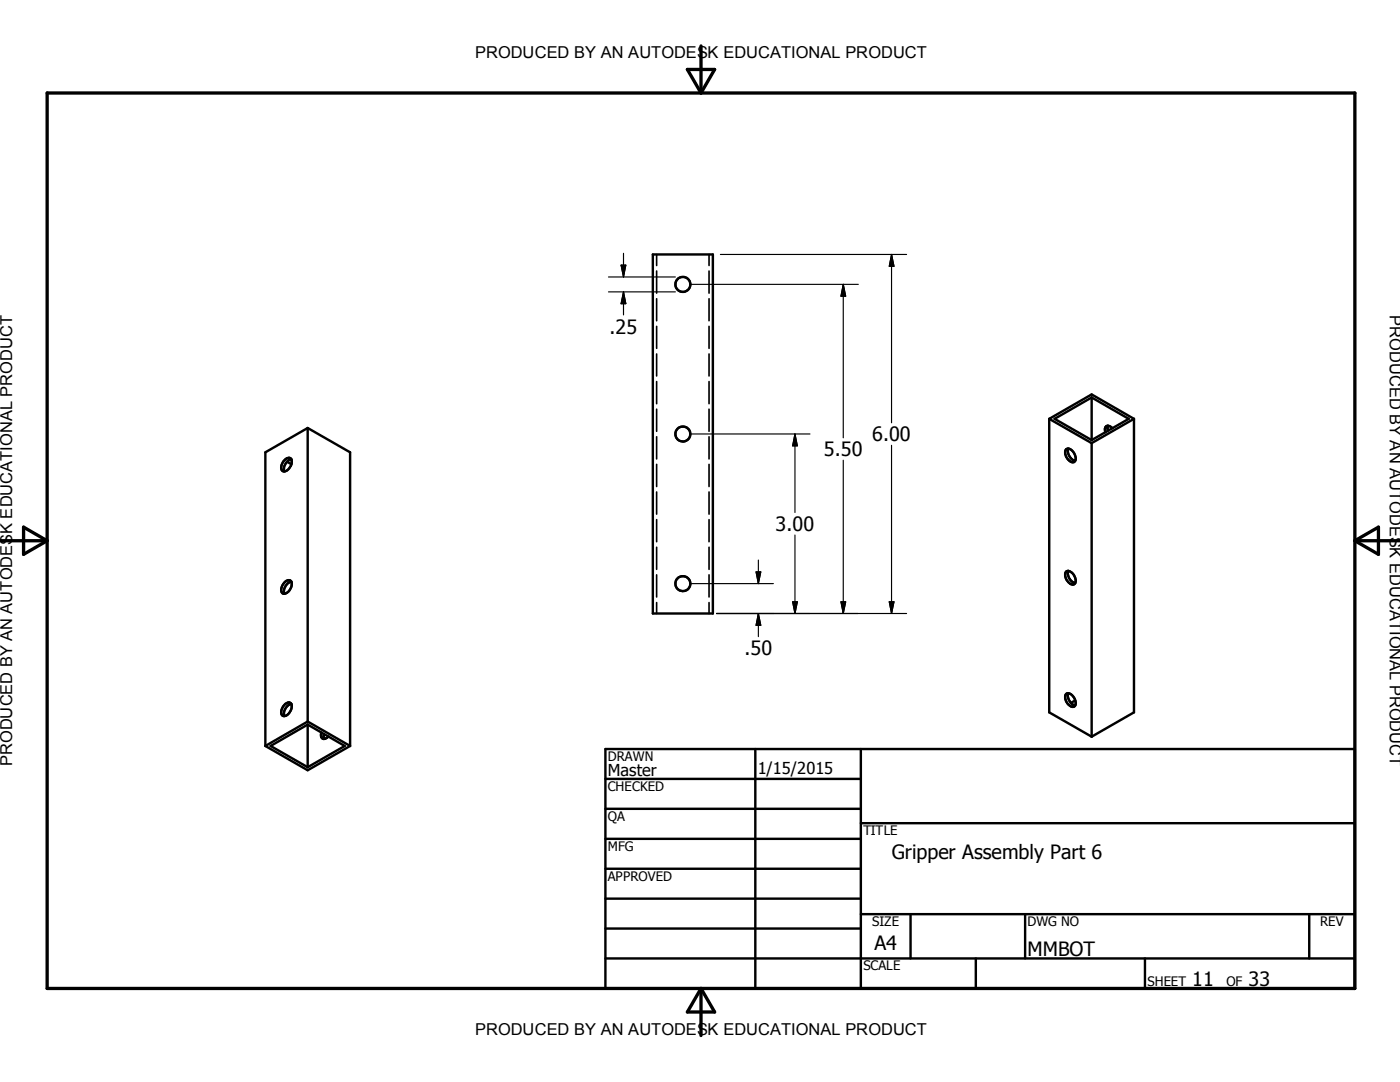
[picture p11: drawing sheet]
<svg xmlns="http://www.w3.org/2000/svg" width="279mm" height="216mm" viewBox="0 0 279 216" stroke-linecap="round" stroke-linejoin="round" font-family="sans-serif">
<g fill="none" stroke="#000" stroke-width=".48">
<path d="M130.3 50.8h12v71.6h-12zM217.9 79.3l-7.4 4.3 7.4 4.2M217.9 79.3v8.5M217.9 79.3l7.4 4.3-7.4 4.2M56.9 91.7a.75 .75 0 0 1 1.1-.3 .75 .75 0 0 1 .2 1.1 1.68 1.68 0 0 1-1.8 1.5 1.64 1.64 0 0 1 .5-2.3zM57.3 92.1l.8 .5M58.1 91.6a2.01 2.01 0 0 0-1.4 2.5M61.4 85.4v58.6M61.4 85.4l-8.4 4.9v58.5M61.4 85.4l8.5 4.9v58.5M209.4 83.6v58.5l8.5 4.9M209.4 83.6l8.5-4.9 8.4 4.9"/>
<path d="M209.4 83.6l8.5 4.8M212.7 89.7a1.22 1.22 0 0 1 1.8 .9 1.03 1.03 0 0 1-.3 1.6 1.92 1.92 0 0 1-1.5-2.5zM213.2 89.5a2.01 2.01 0 0 0 1.4 2.4M217.9 88.4v58.6M221.1 84.9l-.1 .6 .1 .4M222 85.5a.81 .81 0 0 0-1.4-.1v.8M226.3 83.6v58.5l-8.4 4.9M226.3 83.6l-8.4 4.8M56.7 116.2a.8 .8 0 0 1 .8-.4 .8 .8 0 0 1 .7 .4 1.98 1.98 0 0 1-1.6 2.3 1.26 1.26 0 0 1 0-2zM58.1 116a2.02 2.02 0 0 0-1.4 2.5M212.9 114a1.75 1.75 0 0 1 1.6 2.5 1.33 1.33 0 0 1-1.8-1.1 1.15 1.15 0 0 1 .2-1.4zM213.2 113.9a2.06 2.06 0 0 0 1.4 2.5"/>
<path d="M212.7 138.5a1.23 1.23 0 0 1 1.8 .9 1.05 1.05 0 0 1-.3 1.7 1.91 1.91 0 0 1-1.5-2.6zM213.2 138.3a2.05 2.05 0 0 0 1.4 2.4M214.6 139.8l-.9 .5M53 148.8l8.4 4.9 8.5-4.9M56.9 140.5a.75 .75 0 0 1 1.1-.2 .75 .75 0 0 1 .2 1 1.67 1.67 0 0 1-1.8 1.5 1.67 1.67 0 0 1 .5-2.3zM58.1 140.5a2 2 0 0 0-1.4 2.4M61.4 144.6l-7.4 4.2 7.4 4.3M61.4 144.6v8.5M61.4 144.6l7.4 4.2-7.4 4.3M61.4 144l8.5 4.8M61.4 144l-8.4 4.8M64.2 146.2a.76 .76 0 0 0 0 1 .76 .76 0 0 0 1 .1l.3-.4"/>
<path d="M64.7 146.5v1M120.8 155.4h51M120.8 149.5h149.6v47.7h-149.6zM150.7 149.5v47.7M171.8 149.5v47.7M120.8 161.4h51M120.8 167.4h51M120.8 173.3h51M120.8 179.3h51M171.8 164.3h98.6M120.8 185.3h51M120.8 191.2h149.6"/>
<path d="M171.8 182.4h98.6M181.7 182.4v8.8M194.7 191.2v6M204.6 182.4v8.8M228.5 191.2v6M261.3 182.4v8.8"/>
<circle cx="136.3" cy="56.7" r="1.5"/>
<circle cx="136.3" cy="86.6" r="1.49"/>
<circle cx="136.3" cy="116.5" r="1.5"/>
</g>
<g fill="none" stroke="#000" stroke-width=".33">
<path d="M131 50.8v2.2M131 54.1v4.4M131 59.6v4.4M141.5 50.8v2.2M141.5 54.1v4.4M141.5 59.6v4.4M131 65.1v4.4M131 70.6v4.4M131 76.1v4.5M141.5 65.1v4.4M141.5 70.6v4.4M141.5 76.1v4.5"/>
<path d="M131 81.6v4.5M131 87.2v4.4M131 92.7v4.4M131 98.2v4.4M141.5 81.6v4.5M141.5 87.2v4.4M141.5 92.7v4.4M141.5 98.2v4.4M131 103.7v4.4M131 109.2v4.4M131 114.7v4.4M141.5 103.7v4.4"/>
<path d="M141.5 109.2v4.4M141.5 114.7v4.4M131 120.2v2.2M141.5 120.2v2.2"/>
</g>
<path d="M9.4 18.6h261v178.6h-261zM137.2 13.9h5.4l-2.7 4.7zM139.9 9.2v9.4M0 107.9h9.4M4.7 105.2l4.7 2.7-4.7 2.7zM270.4 107.9h9M270.4 107.9l4.7-2.7v5.4zM139.9 197.2v9.4M139.9 197.2l2.7 4.7h-5.4z" fill="none" stroke="#000" stroke-width=".66"/>
<g fill="none" stroke="#000" stroke-width=".23">
<path d="M121.4 58.2h13.4M121.4 55.3h13.4M124 52.9h.9l-.5 2.4zM124.4 50.5v4.8M124.4 58.2v4.6M124.4 58.2l.5 2.4h-.9zM137.8 56.7h33.5M143.8 50.8h37.1M168.3 56.7v30.7M168.3 56.7l.5 2.4h-1zM177.9 50.8v33.6M177.9 50.8l.5 2.3h-.9z"/>
<path d="M137.8 86.6h23.8M158.6 86.6v15.7M158.6 86.6l.5 2.4h-.9zM168.3 91.8v30.6M177.9 88.9v33.5M137.8 116.5h16.5M150.9 114.1h.9l-.5 2.4zM151.3 111.8v4.7M158.6 106.8v15.6M143 122.4h37.9M151.3 122.4v4.6M151.3 122.4l.5 2.4h-.9z"/>
<path d="M158.2 120.1h.9l-.5 2.3zM167.8 120.1h1l-.5 2.3zM177.5 120.1h.9l-.5 2.3z"/>
</g>
<path d="M124 52.9h.9l-.5 2.4zM168.3 56.7l.5 2.4h-1zM177.9 50.8l.5 2.3h-.9zM124.4 58.2l.5 2.4h-.9zM158.6 86.6l.5 2.4h-.9zM150.9 114.1h.9l-.5 2.4zM151.3 122.4l.5 2.4h-.9zM158.2 120.1h.9l-.5 2.3zM167.8 120.1h1l-.5 2.3zM177.5 120.1h.9l-.5 2.3z" fill="#000" stroke="#000" stroke-width=".23"/>
<g font-size="3.9">
<text x="121.7" y="66.5">.25</text>
<text x="174.1" y="88.1">6.00</text>
<text x="164.4" y="91">5.50</text>
<text x="154.8" y="106">3.00</text>
<text x="148.6" y="130.7">.50</text>
<text x="178" y="171.4">Gripper Assembly Part 6</text>
<text x="174.5" y="189.5">A4</text>
<text x="205.1" y="190.8">MMBOT</text>
<text x="237.9" y="196.7">11</text>
<text x="249.2" y="196.7">33</text>
</g>
<g font-size="3.3">
<text x="94.8" y="11.6">PRODUCED BY AN AUTODESK EDUCATIONAL PRODUCT</text>
<text x="277.4" y="62.9" transform="rotate(90 277.4 62.9)">PRODUCED BY AN AUTODESK EDUCATIONAL PRODUCT</text>
<text x="2.5" y="152.9" transform="rotate(-90 2.5 152.9)">PRODUCED BY AN AUTODESK EDUCATIONAL PRODUCT</text>
<text x="121.3" y="154.9">Master</text>
<text x="151.2" y="154.4">1/15/2015</text>
<text x="94.8" y="206.6">PRODUCED BY AN AUTODESK EDUCATIONAL PRODUCT</text>
</g>
<g font-size="2.6">
<text x="121.3" y="151.8">DRAWN</text>
<text x="121.3" y="157.8">CHECKED</text>
<text x="121.3" y="163.8">QA</text>
<text x="172.3" y="166.6">TITLE</text>
<text x="121.3" y="169.8">MFG</text>
<text x="121.3" y="175.8">APPROVED</text>
<text x="174.1" y="184.8">SIZE</text>
<text x="205.1" y="184.8">DWG NO</text>
<text x="263.5" y="184.8">REV</text>
<text x="172.3" y="193.6">SCALE</text>
<text x="229" y="196.7">SHEET</text>
<text x="244.8" y="196.7">OF</text>
</g>
</svg>
